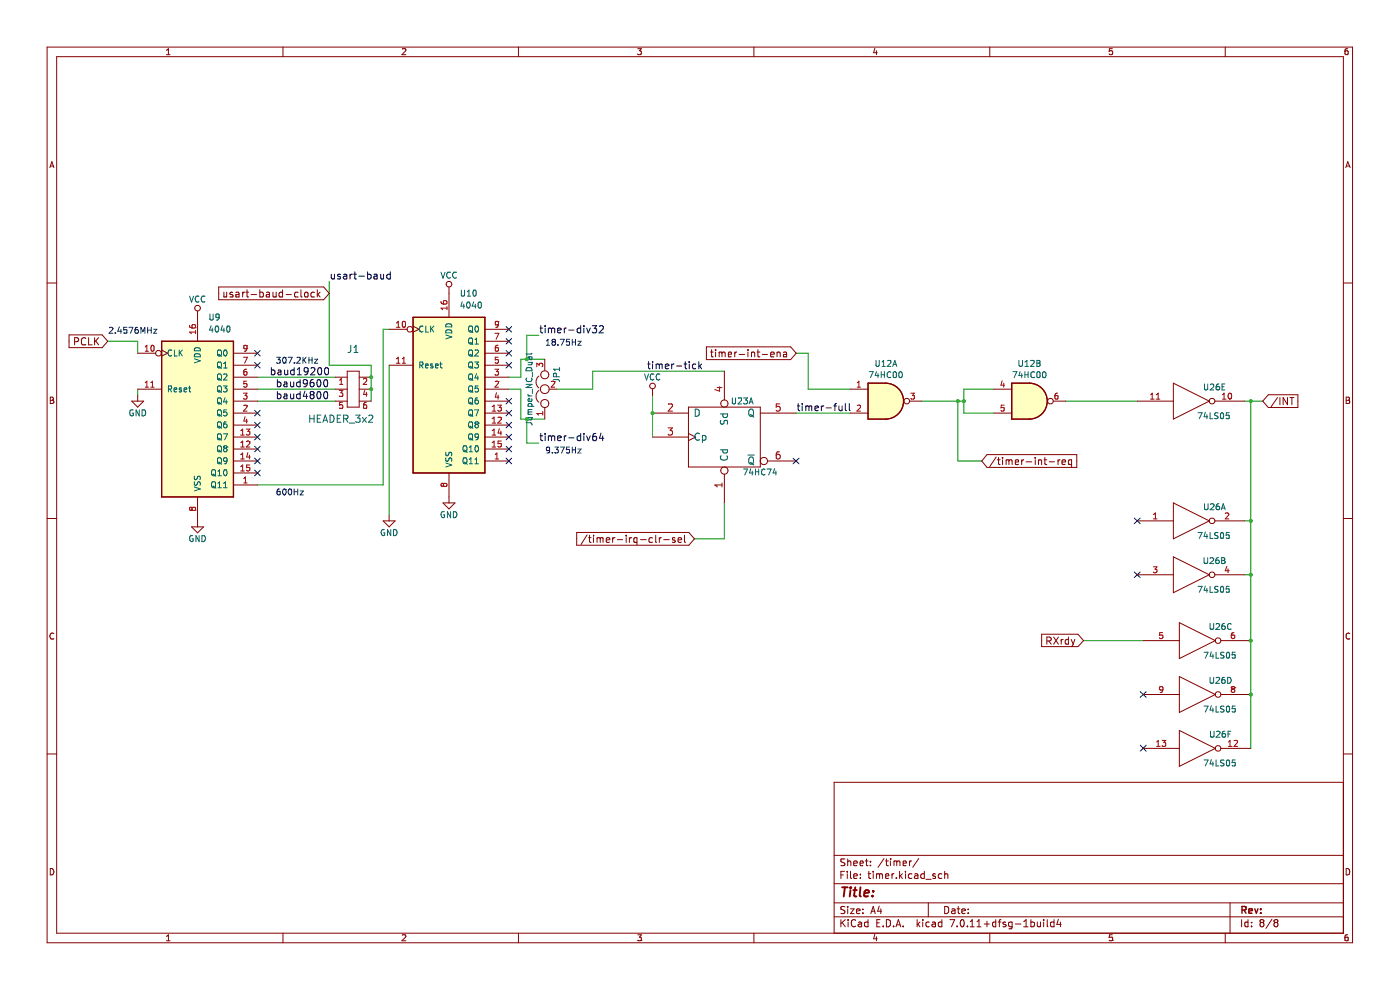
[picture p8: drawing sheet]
(kicad_sch (version 20230121) (generator eeschema)

 (paper "A4")

 (lib_symbols
  (symbol "4xxx:4040" (pin_names (offset 1.016)) (in_bom yes) (on_board yes)
   (property "Reference" "U" (at -7.62 16.51 0) (effects (font (size 1.27 1.27))))
   (property "Value" "4040" (at -7.62 -19.05 0) (effects (font (size 1.27 1.27))))
   (property "Footprint" "" (at 0 0 0) (effects (font (size 1.27 1.27)) hide))
   (property "Datasheet" "http://www.intersil.com/content/dam/Intersil/documents/cd40/cd4020bms-24bms-40bms.pdf" (at 0 0 0) (effects (font (size 1.27 1.27)) hide))
   (property "ki_locked" "" (at 0 0 0) (effects (font (size 1.27 1.27))))
   (symbol "4040_1_0"
    (pin output line (at 12.7 -15.24 180) (length 5.08) (name "Q11" (effects (font (size 1.27 1.27)))) (number "1" (effects (font (size 1.27 1.27)))))
    (pin input inverted_clock (at -12.7 12.7 0) (length 5.08) (name "CLK" (effects (font (size 1.27 1.27)))) (number "10" (effects (font (size 1.27 1.27)))))
    (pin input line (at -12.7 5.08 0) (length 5.08) (name "Reset" (effects (font (size 1.27 1.27)))) (number "11" (effects (font (size 1.27 1.27)))))
    (pin output line (at 12.7 -7.62 180) (length 5.08) (name "Q8" (effects (font (size 1.27 1.27)))) (number "12" (effects (font (size 1.27 1.27)))))
    (pin output line (at 12.7 -5.08 180) (length 5.08) (name "Q7" (effects (font (size 1.27 1.27)))) (number "13" (effects (font (size 1.27 1.27)))))
    (pin output line (at 12.7 -10.16 180) (length 5.08) (name "Q9" (effects (font (size 1.27 1.27)))) (number "14" (effects (font (size 1.27 1.27)))))
    (pin output line (at 12.7 -12.7 180) (length 5.08) (name "Q10" (effects (font (size 1.27 1.27)))) (number "15" (effects (font (size 1.27 1.27)))))
    (pin power_in line (at 0 20.32 270) (length 5.08) (name "VDD" (effects (font (size 1.27 1.27)))) (number "16" (effects (font (size 1.27 1.27)))))
    (pin output line (at 12.7 0 180) (length 5.08) (name "Q5" (effects (font (size 1.27 1.27)))) (number "2" (effects (font (size 1.27 1.27)))))
    (pin output line (at 12.7 2.54 180) (length 5.08) (name "Q4" (effects (font (size 1.27 1.27)))) (number "3" (effects (font (size 1.27 1.27)))))
    (pin output line (at 12.7 -2.54 180) (length 5.08) (name "Q6" (effects (font (size 1.27 1.27)))) (number "4" (effects (font (size 1.27 1.27)))))
    (pin output line (at 12.7 5.08 180) (length 5.08) (name "Q3" (effects (font (size 1.27 1.27)))) (number "5" (effects (font (size 1.27 1.27)))))
    (pin output line (at 12.7 7.62 180) (length 5.08) (name "Q2" (effects (font (size 1.27 1.27)))) (number "6" (effects (font (size 1.27 1.27)))))
    (pin output line (at 12.7 10.16 180) (length 5.08) (name "Q1" (effects (font (size 1.27 1.27)))) (number "7" (effects (font (size 1.27 1.27)))))
    (pin power_in line (at 0 -22.86 90) (length 5.08) (name "VSS" (effects (font (size 1.27 1.27)))) (number "8" (effects (font (size 1.27 1.27)))))
    (pin output line (at 12.7 12.7 180) (length 5.08) (name "Q0" (effects (font (size 1.27 1.27)))) (number "9" (effects (font (size 1.27 1.27))))))
   (symbol "4040_1_1"
    (rectangle (start -7.62 15.24) (end 7.62 -17.78) (stroke (width 0.254) (type default)) (fill (type background)))))
  (symbol "74xx1:74HC74" (pin_names (offset 1.016)) (in_bom yes) (on_board yes)
   (property "Reference" "U" (at 3.81 7.62 0) (effects (font (size 1.524 1.524))))
   (property "Value" "74HC74" (at 7.62 -7.493 0) (effects (font (size 1.524 1.524))))
   (property "Footprint" "" (at 0 0 0) (effects (font (size 1.27 1.27)) hide))
   (property "Datasheet" "74xx/74hc_hct74.pdf" (at 0 0 0) (effects (font (size 1.27 1.27)) hide))
   (symbol "74HC74_0_0"
    (pin power_in line (at -5.08 6.35 270) (length 0) hide (name "VCC" (effects (font (size 0.762 0.762)))) (number "14" (effects (font (size 0.762 0.762)))))
    (pin power_in line (at -5.08 -6.35 90) (length 0) hide (name "GND" (effects (font (size 0.762 0.762)))) (number "7" (effects (font (size 0.762 0.762))))))
   (symbol "74HC74_0_1"
    (rectangle (start -7.62 6.35) (end 7.62 -6.35) (stroke (width 0) (type solid)) (fill (type none))))
   (symbol "74HC74_1_1"
    (pin input inverted (at 0 -13.97 90) (length 7.62) (name "Cd" (effects (font (size 1.524 1.524)))) (number "1" (effects (font (size 1.524 1.524)))))
    (pin input line (at -15.24 5.08 0) (length 7.62) (name "D" (effects (font (size 1.524 1.524)))) (number "2" (effects (font (size 1.524 1.524)))))
    (pin input clock (at -15.24 0 0) (length 7.62) (name "Cp" (effects (font (size 1.524 1.524)))) (number "3" (effects (font (size 1.524 1.524)))))
    (pin input inverted (at 0 13.97 270) (length 7.62) (name "Sd" (effects (font (size 1.524 1.524)))) (number "4" (effects (font (size 1.524 1.524)))))
    (pin output line (at 15.24 5.08 180) (length 7.62) (name "Q" (effects (font (size 1.524 1.524)))) (number "5" (effects (font (size 1.524 1.524)))))
    (pin output inverted (at 15.24 -5.08 180) (length 7.62) (name "~{Q}" (effects (font (size 1.524 1.524)))) (number "6" (effects (font (size 1.524 1.524))))))
   (symbol "74HC74_2_1"
    (pin input inverted (at 0 13.97 270) (length 7.62) (name "Sd" (effects (font (size 1.524 1.524)))) (number "10" (effects (font (size 1.524 1.524)))))
    (pin input clock (at -15.24 0 0) (length 7.62) (name "Cp" (effects (font (size 1.524 1.524)))) (number "11" (effects (font (size 1.524 1.524)))))
    (pin input line (at -15.24 5.08 0) (length 7.62) (name "D" (effects (font (size 1.524 1.524)))) (number "12" (effects (font (size 1.524 1.524)))))
    (pin input inverted (at 0 -13.97 90) (length 7.62) (name "Cd" (effects (font (size 1.524 1.524)))) (number "13" (effects (font (size 1.524 1.524)))))
    (pin output inverted (at 15.24 -5.08 180) (length 7.62) (name "~{Q}" (effects (font (size 1.524 1.524)))) (number "8" (effects (font (size 1.524 1.524)))))
    (pin output line (at 15.24 5.08 180) (length 7.62) (name "Q" (effects (font (size 1.524 1.524)))) (number "9" (effects (font (size 1.524 1.524)))))))
  (symbol "74xx:74HC00" (pin_names (offset 1.016)) (in_bom yes) (on_board yes)
   (property "Reference" "U" (at 0 1.27 0) (effects (font (size 1.27 1.27))))
   (property "Value" "74HC00" (at 0 -1.27 0) (effects (font (size 1.27 1.27))))
   (property "Footprint" "" (at 0 0 0) (effects (font (size 1.27 1.27)) hide))
   (property "Datasheet" "http://www.ti.com/lit/gpn/sn74hc00" (at 0 0 0) (effects (font (size 1.27 1.27)) hide))
   (property "ki_locked" "" (at 0 0 0) (effects (font (size 1.27 1.27))))
   (symbol "74HC00_1_1"
    (arc (start 0 -3.81) (mid 3.7934 0) (end 0 3.81) (stroke (width 0.254) (type default)) (fill (type background)))
    (polyline (pts (xy 0 3.81) (xy -3.81 3.81) (xy -3.81 -3.81) (xy 0 -3.81)) (stroke (width 0.254) (type default)) (fill (type background)))
    (pin input line (at -7.62 2.54 0) (length 3.81) (name "~" (effects (font (size 1.27 1.27)))) (number "1" (effects (font (size 1.27 1.27)))))
    (pin input line (at -7.62 -2.54 0) (length 3.81) (name "~" (effects (font (size 1.27 1.27)))) (number "2" (effects (font (size 1.27 1.27)))))
    (pin output inverted (at 7.62 0 180) (length 3.81) (name "~" (effects (font (size 1.27 1.27)))) (number "3" (effects (font (size 1.27 1.27))))))
   (symbol "74HC00_1_2"
    (arc (start -3.81 -3.81) (mid -2.589 0) (end -3.81 3.81) (stroke (width 0.254) (type default)) (fill (type none)))
    (arc (start -0.6096 -3.81) (mid 2.1842 -2.5851) (end 3.81 0) (stroke (width 0.254) (type default)) (fill (type background)))
    (polyline (pts (xy -3.81 -3.81) (xy -0.635 -3.81)) (stroke (width 0.254) (type default)) (fill (type background)))
    (polyline (pts (xy -3.81 3.81) (xy -0.635 3.81)) (stroke (width 0.254) (type default)) (fill (type background)))
    (polyline (pts (xy -0.635 3.81) (xy -3.81 3.81) (xy -3.81 3.81) (xy -3.556 3.4036) (xy -3.0226 2.2606) (xy -2.6924 1.0414) (xy -2.6162 -0.254) (xy -2.7686 -1.4986) (xy -3.175 -2.7178) (xy -3.81 -3.81) (xy -3.81 -3.81) (xy -0.635 -3.81)) (stroke (width -25.4) (type default)) (fill (type background)))
    (arc (start 3.81 0) (mid 2.1915 2.5936) (end -0.6096 3.81) (stroke (width 0.254) (type default)) (fill (type background)))
    (pin input inverted (at -7.62 2.54 0) (length 4.318) (name "~" (effects (font (size 1.27 1.27)))) (number "1" (effects (font (size 1.27 1.27)))))
    (pin input inverted (at -7.62 -2.54 0) (length 4.318) (name "~" (effects (font (size 1.27 1.27)))) (number "2" (effects (font (size 1.27 1.27)))))
    (pin output line (at 7.62 0 180) (length 3.81) (name "~" (effects (font (size 1.27 1.27)))) (number "3" (effects (font (size 1.27 1.27))))))
   (symbol "74HC00_2_1"
    (arc (start 0 -3.81) (mid 3.7934 0) (end 0 3.81) (stroke (width 0.254) (type default)) (fill (type background)))
    (polyline (pts (xy 0 3.81) (xy -3.81 3.81) (xy -3.81 -3.81) (xy 0 -3.81)) (stroke (width 0.254) (type default)) (fill (type background)))
    (pin input line (at -7.62 2.54 0) (length 3.81) (name "~" (effects (font (size 1.27 1.27)))) (number "4" (effects (font (size 1.27 1.27)))))
    (pin input line (at -7.62 -2.54 0) (length 3.81) (name "~" (effects (font (size 1.27 1.27)))) (number "5" (effects (font (size 1.27 1.27)))))
    (pin output inverted (at 7.62 0 180) (length 3.81) (name "~" (effects (font (size 1.27 1.27)))) (number "6" (effects (font (size 1.27 1.27))))))
   (symbol "74HC00_2_2"
    (arc (start -3.81 -3.81) (mid -2.589 0) (end -3.81 3.81) (stroke (width 0.254) (type default)) (fill (type none)))
    (arc (start -0.6096 -3.81) (mid 2.1842 -2.5851) (end 3.81 0) (stroke (width 0.254) (type default)) (fill (type background)))
    (polyline (pts (xy -3.81 -3.81) (xy -0.635 -3.81)) (stroke (width 0.254) (type default)) (fill (type background)))
    (polyline (pts (xy -3.81 3.81) (xy -0.635 3.81)) (stroke (width 0.254) (type default)) (fill (type background)))
    (polyline (pts (xy -0.635 3.81) (xy -3.81 3.81) (xy -3.81 3.81) (xy -3.556 3.4036) (xy -3.0226 2.2606) (xy -2.6924 1.0414) (xy -2.6162 -0.254) (xy -2.7686 -1.4986) (xy -3.175 -2.7178) (xy -3.81 -3.81) (xy -3.81 -3.81) (xy -0.635 -3.81)) (stroke (width -25.4) (type default)) (fill (type background)))
    (arc (start 3.81 0) (mid 2.1915 2.5936) (end -0.6096 3.81) (stroke (width 0.254) (type default)) (fill (type background)))
    (pin input inverted (at -7.62 2.54 0) (length 4.318) (name "~" (effects (font (size 1.27 1.27)))) (number "4" (effects (font (size 1.27 1.27)))))
    (pin input inverted (at -7.62 -2.54 0) (length 4.318) (name "~" (effects (font (size 1.27 1.27)))) (number "5" (effects (font (size 1.27 1.27)))))
    (pin output line (at 7.62 0 180) (length 3.81) (name "~" (effects (font (size 1.27 1.27)))) (number "6" (effects (font (size 1.27 1.27))))))
   (symbol "74HC00_3_1"
    (arc (start 0 -3.81) (mid 3.7934 0) (end 0 3.81) (stroke (width 0.254) (type default)) (fill (type background)))
    (polyline (pts (xy 0 3.81) (xy -3.81 3.81) (xy -3.81 -3.81) (xy 0 -3.81)) (stroke (width 0.254) (type default)) (fill (type background)))
    (pin input line (at -7.62 -2.54 0) (length 3.81) (name "~" (effects (font (size 1.27 1.27)))) (number "10" (effects (font (size 1.27 1.27)))))
    (pin output inverted (at 7.62 0 180) (length 3.81) (name "~" (effects (font (size 1.27 1.27)))) (number "8" (effects (font (size 1.27 1.27)))))
    (pin input line (at -7.62 2.54 0) (length 3.81) (name "~" (effects (font (size 1.27 1.27)))) (number "9" (effects (font (size 1.27 1.27))))))
   (symbol "74HC00_3_2"
    (arc (start -3.81 -3.81) (mid -2.589 0) (end -3.81 3.81) (stroke (width 0.254) (type default)) (fill (type none)))
    (arc (start -0.6096 -3.81) (mid 2.1842 -2.5851) (end 3.81 0) (stroke (width 0.254) (type default)) (fill (type background)))
    (polyline (pts (xy -3.81 -3.81) (xy -0.635 -3.81)) (stroke (width 0.254) (type default)) (fill (type background)))
    (polyline (pts (xy -3.81 3.81) (xy -0.635 3.81)) (stroke (width 0.254) (type default)) (fill (type background)))
    (polyline (pts (xy -0.635 3.81) (xy -3.81 3.81) (xy -3.81 3.81) (xy -3.556 3.4036) (xy -3.0226 2.2606) (xy -2.6924 1.0414) (xy -2.6162 -0.254) (xy -2.7686 -1.4986) (xy -3.175 -2.7178) (xy -3.81 -3.81) (xy -3.81 -3.81) (xy -0.635 -3.81)) (stroke (width -25.4) (type default)) (fill (type background)))
    (arc (start 3.81 0) (mid 2.1915 2.5936) (end -0.6096 3.81) (stroke (width 0.254) (type default)) (fill (type background)))
    (pin input inverted (at -7.62 -2.54 0) (length 4.318) (name "~" (effects (font (size 1.27 1.27)))) (number "10" (effects (font (size 1.27 1.27)))))
    (pin output line (at 7.62 0 180) (length 3.81) (name "~" (effects (font (size 1.27 1.27)))) (number "8" (effects (font (size 1.27 1.27)))))
    (pin input inverted (at -7.62 2.54 0) (length 4.318) (name "~" (effects (font (size 1.27 1.27)))) (number "9" (effects (font (size 1.27 1.27))))))
   (symbol "74HC00_4_1"
    (arc (start 0 -3.81) (mid 3.7934 0) (end 0 3.81) (stroke (width 0.254) (type default)) (fill (type background)))
    (polyline (pts (xy 0 3.81) (xy -3.81 3.81) (xy -3.81 -3.81) (xy 0 -3.81)) (stroke (width 0.254) (type default)) (fill (type background)))
    (pin output inverted (at 7.62 0 180) (length 3.81) (name "~" (effects (font (size 1.27 1.27)))) (number "11" (effects (font (size 1.27 1.27)))))
    (pin input line (at -7.62 2.54 0) (length 3.81) (name "~" (effects (font (size 1.27 1.27)))) (number "12" (effects (font (size 1.27 1.27)))))
    (pin input line (at -7.62 -2.54 0) (length 3.81) (name "~" (effects (font (size 1.27 1.27)))) (number "13" (effects (font (size 1.27 1.27))))))
   (symbol "74HC00_4_2"
    (arc (start -3.81 -3.81) (mid -2.589 0) (end -3.81 3.81) (stroke (width 0.254) (type default)) (fill (type none)))
    (arc (start -0.6096 -3.81) (mid 2.1842 -2.5851) (end 3.81 0) (stroke (width 0.254) (type default)) (fill (type background)))
    (polyline (pts (xy -3.81 -3.81) (xy -0.635 -3.81)) (stroke (width 0.254) (type default)) (fill (type background)))
    (polyline (pts (xy -3.81 3.81) (xy -0.635 3.81)) (stroke (width 0.254) (type default)) (fill (type background)))
    (polyline (pts (xy -0.635 3.81) (xy -3.81 3.81) (xy -3.81 3.81) (xy -3.556 3.4036) (xy -3.0226 2.2606) (xy -2.6924 1.0414) (xy -2.6162 -0.254) (xy -2.7686 -1.4986) (xy -3.175 -2.7178) (xy -3.81 -3.81) (xy -3.81 -3.81) (xy -0.635 -3.81)) (stroke (width -25.4) (type default)) (fill (type background)))
    (arc (start 3.81 0) (mid 2.1915 2.5936) (end -0.6096 3.81) (stroke (width 0.254) (type default)) (fill (type background)))
    (pin output line (at 7.62 0 180) (length 3.81) (name "~" (effects (font (size 1.27 1.27)))) (number "11" (effects (font (size 1.27 1.27)))))
    (pin input inverted (at -7.62 2.54 0) (length 4.318) (name "~" (effects (font (size 1.27 1.27)))) (number "12" (effects (font (size 1.27 1.27)))))
    (pin input inverted (at -7.62 -2.54 0) (length 4.318) (name "~" (effects (font (size 1.27 1.27)))) (number "13" (effects (font (size 1.27 1.27))))))
   (symbol "74HC00_5_0"
    (pin power_in line (at 0 12.7 270) (length 5.08) (name "VCC" (effects (font (size 1.27 1.27)))) (number "14" (effects (font (size 1.27 1.27)))))
    (pin power_in line (at 0 -12.7 90) (length 5.08) (name "GND" (effects (font (size 1.27 1.27)))) (number "7" (effects (font (size 1.27 1.27))))))
   (symbol "74HC00_5_1"
    (rectangle (start -5.08 7.62) (end 5.08 -7.62) (stroke (width 0.254) (type default)) (fill (type background)))))
  (symbol "device:Jumper_NC_Dual" (pin_names (offset 0.762) hide) (in_bom yes) (on_board yes)
   (property "Reference" "JP" (at 1.27 -2.54 0) (effects (font (size 1.27 1.27)) (justify left)))
   (property "Value" "Jumper_NC_Dual" (at 0 2.54 0) (effects (font (size 1.27 1.27)) (justify bottom)))
   (property "Footprint" "" (at 0 0 0) (effects (font (size 1.27 1.27)) hide))
   (property "Datasheet" "" (at 0 0 0) (effects (font (size 1.27 1.27)) hide))
   (symbol "Jumper_NC_Dual_0_1"
    (circle (center -3.048 0) (radius 0.889) (stroke (width 0) (type solid)) (fill (type none)))
    (arc (start -0.254 1.27) (mid -1.524 1.8804) (end -2.794 1.27) (stroke (width 0) (type solid)) (fill (type none)))
    (circle (center 0 0) (radius 0.9144) (stroke (width 0) (type solid)) (fill (type none)))
    (arc (start 2.794 1.27) (mid 1.524 1.8804) (end 0.254 1.27) (stroke (width 0) (type solid)) (fill (type none)))
    (circle (center 3.048 0) (radius 0.889) (stroke (width 0) (type solid)) (fill (type none)))
    (pin passive line (at -6.35 0 0) (length 2.413) (name "1" (effects (font (size 1.27 1.27)))) (number "1" (effects (font (size 1.27 1.27)))))
    (pin passive line (at 0 -2.54 90) (length 1.524) (name "2" (effects (font (size 1.27 1.27)))) (number "2" (effects (font (size 1.27 1.27)))))
    (pin passive line (at 6.35 0 180) (length 2.413) (name "3" (effects (font (size 1.27 1.27)))) (number "3" (effects (font (size 1.27 1.27)))))))
  (symbol "power1:GND" (power) (pin_names (offset 0)) (in_bom yes) (on_board yes)
   (property "Reference" "#PWR" (at 0 -6.35 0) (effects (font (size 1.27 1.27)) hide))
   (property "Value" "GND" (at 0 -3.81 0) (effects (font (size 1.27 1.27))))
   (property "Footprint" "" (at 0 0 0) (effects (font (size 1.27 1.27)) hide))
   (property "Datasheet" "" (at 0 0 0) (effects (font (size 1.27 1.27)) hide))
   (symbol "GND_0_1"
    (polyline (pts (xy 0 0) (xy 0 -1.27) (xy 1.27 -1.27) (xy 0 -2.54) (xy -1.27 -1.27) (xy 0 -1.27)) (stroke (width 0) (type solid)) (fill (type none))))
   (symbol "GND_1_1"
    (pin power_in line (at 0 0 270) (length 0) hide (name "GND" (effects (font (size 1.27 1.27)))) (number "1" (effects (font (size 1.27 1.27)))))))
  (symbol "power1:VCC" (power) (pin_names (offset 0)) (in_bom yes) (on_board yes)
   (property "Reference" "#PWR" (at 0 -3.81 0) (effects (font (size 1.27 1.27)) hide))
   (property "Value" "VCC" (at 0 3.81 0) (effects (font (size 1.27 1.27))))
   (property "Footprint" "" (at 0 0 0) (effects (font (size 1.27 1.27)) hide))
   (property "Datasheet" "" (at 0 0 0) (effects (font (size 1.27 1.27)) hide))
   (symbol "VCC_0_1"
    (polyline (pts (xy 0 0) (xy 0 1.27)) (stroke (width 0) (type solid)) (fill (type none)))
    (circle (center 0 1.905) (radius 0.635) (stroke (width 0) (type solid)) (fill (type none))))
   (symbol "VCC_1_1"
    (pin power_in line (at 0 0 90) (length 0) hide (name "VCC" (effects (font (size 1.27 1.27)))) (number "1" (effects (font (size 1.27 1.27)))))))
  (symbol "takep8088-rescue:74LS05" (pin_names (offset 0.762)) (in_bom yes) (on_board yes)
   (property "Reference" "U" (at 4.953 2.921 0) (effects (font (size 1.27 1.27))))
   (property "Value" "74LS05" (at 4.826 -3.175 0) (effects (font (size 1.27 1.27))))
   (property "Footprint" "" (at 0 0 0) (effects (font (size 1.27 1.27)) hide))
   (property "Datasheet" "" (at 0 0 0) (effects (font (size 1.27 1.27)) hide))
   (symbol "74LS05_0_0"
    (polyline (pts (xy -3.81 3.81) (xy -3.81 -3.81) (xy 3.81 0) (xy -3.81 3.81)) (stroke (width 0) (type solid)) (fill (type none)))
    (pin power_in line (at -1.27 2.54 90) (length 0) hide (name "VCC" (effects (font (size 1.016 1.016)))) (number "14" (effects (font (size 1.016 1.016)))))
    (pin power_in line (at -1.27 -2.54 90) (length 0) hide (name "GND" (effects (font (size 1.016 1.016)))) (number "7" (effects (font (size 1.016 1.016))))))
   (symbol "74LS05_1_1"
    (pin input line (at -11.43 0 0) (length 7.62) (name "~" (effects (font (size 1.27 1.27)))) (number "1" (effects (font (size 1.27 1.27)))))
    (pin open_collector inverted (at 11.43 0 180) (length 7.62) (name "~" (effects (font (size 1.27 1.27)))) (number "2" (effects (font (size 1.27 1.27))))))
   (symbol "74LS05_1_2"
    (pin input inverted (at -11.43 0 0) (length 7.62) (name "~" (effects (font (size 1.27 1.27)))) (number "1" (effects (font (size 1.27 1.27)))))
    (pin open_collector line (at 11.43 0 180) (length 7.62) (name "~" (effects (font (size 1.27 1.27)))) (number "2" (effects (font (size 1.27 1.27))))))
   (symbol "74LS05_2_1"
    (pin input line (at -11.43 0 0) (length 7.62) (name "~" (effects (font (size 1.27 1.27)))) (number "3" (effects (font (size 1.27 1.27)))))
    (pin open_collector inverted (at 11.43 0 180) (length 7.62) (name "~" (effects (font (size 1.27 1.27)))) (number "4" (effects (font (size 1.27 1.27))))))
   (symbol "74LS05_2_2"
    (pin input inverted (at -11.43 0 0) (length 7.62) (name "~" (effects (font (size 1.27 1.27)))) (number "3" (effects (font (size 1.27 1.27)))))
    (pin open_collector line (at 11.43 0 180) (length 7.62) (name "~" (effects (font (size 1.27 1.27)))) (number "4" (effects (font (size 1.27 1.27))))))
   (symbol "74LS05_3_1"
    (pin input line (at -11.43 0 0) (length 7.62) (name "~" (effects (font (size 1.27 1.27)))) (number "5" (effects (font (size 1.27 1.27)))))
    (pin open_collector inverted (at 11.43 0 180) (length 7.62) (name "~" (effects (font (size 1.27 1.27)))) (number "6" (effects (font (size 1.27 1.27))))))
   (symbol "74LS05_3_2"
    (pin input inverted (at -11.43 0 0) (length 7.62) (name "~" (effects (font (size 1.27 1.27)))) (number "5" (effects (font (size 1.27 1.27)))))
    (pin open_collector line (at 11.43 0 180) (length 7.62) (name "~" (effects (font (size 1.27 1.27)))) (number "6" (effects (font (size 1.27 1.27))))))
   (symbol "74LS05_4_1"
    (pin open_collector inverted (at 11.43 0 180) (length 7.62) (name "~" (effects (font (size 1.27 1.27)))) (number "8" (effects (font (size 1.27 1.27)))))
    (pin input line (at -11.43 0 0) (length 7.62) (name "~" (effects (font (size 1.27 1.27)))) (number "9" (effects (font (size 1.27 1.27))))))
   (symbol "74LS05_4_2"
    (pin open_collector line (at 11.43 0 180) (length 7.62) (name "~" (effects (font (size 1.27 1.27)))) (number "8" (effects (font (size 1.27 1.27)))))
    (pin input inverted (at -11.43 0 0) (length 7.62) (name "~" (effects (font (size 1.27 1.27)))) (number "9" (effects (font (size 1.27 1.27))))))
   (symbol "74LS05_5_1"
    (pin open_collector inverted (at 11.43 0 180) (length 7.62) (name "~" (effects (font (size 1.27 1.27)))) (number "10" (effects (font (size 1.27 1.27)))))
    (pin input line (at -11.43 0 0) (length 7.62) (name "~" (effects (font (size 1.27 1.27)))) (number "11" (effects (font (size 1.27 1.27))))))
   (symbol "74LS05_5_2"
    (pin open_collector line (at 11.43 0 180) (length 7.62) (name "~" (effects (font (size 1.27 1.27)))) (number "10" (effects (font (size 1.27 1.27)))))
    (pin input inverted (at -11.43 0 0) (length 7.62) (name "~" (effects (font (size 1.27 1.27)))) (number "11" (effects (font (size 1.27 1.27))))))
   (symbol "74LS05_6_1"
    (pin open_collector inverted (at 11.43 0 180) (length 7.62) (name "~" (effects (font (size 1.27 1.27)))) (number "12" (effects (font (size 1.27 1.27)))))
    (pin input line (at -11.43 0 0) (length 7.62) (name "~" (effects (font (size 1.27 1.27)))) (number "13" (effects (font (size 1.27 1.27))))))
   (symbol "74LS05_6_2"
    (pin open_collector line (at 11.43 0 180) (length 7.62) (name "~" (effects (font (size 1.27 1.27)))) (number "12" (effects (font (size 1.27 1.27)))))
    (pin input inverted (at -11.43 0 0) (length 7.62) (name "~" (effects (font (size 1.27 1.27)))) (number "13" (effects (font (size 1.27 1.27)))))))
  (symbol "w_connectors:HEADER_3x2" (pin_names (offset 0)) (in_bom yes) (on_board yes)
   (property "Reference" "J" (at 0 5.08 0) (effects (font (size 1.524 1.524))))
   (property "Value" "HEADER_3x2" (at 0 -5.08 0) (effects (font (size 1.524 1.524))))
   (property "Footprint" "" (at 0 0 0) (effects (font (size 1.27 1.27)) hide))
   (property "Datasheet" "" (at 0 0 0) (effects (font (size 1.27 1.27)) hide))
   (symbol "HEADER_3x2_0_1"
    (rectangle (start 1.27 3.81) (end -1.27 -3.81) (stroke (width 0) (type solid)) (fill (type none))))
   (symbol "HEADER_3x2_1_1"
    (pin passive line (at -3.81 2.54 0) (length 2.54) (name "~" (effects (font (size 1.27 1.27)))) (number "1" (effects (font (size 1.27 1.27)))))
    (pin passive line (at 3.81 2.54 180) (length 2.54) (name "~" (effects (font (size 1.27 1.27)))) (number "2" (effects (font (size 1.27 1.27)))))
    (pin passive line (at -3.81 0 0) (length 2.54) (name "~" (effects (font (size 1.27 1.27)))) (number "3" (effects (font (size 1.27 1.27)))))
    (pin passive line (at 3.81 0 180) (length 2.54) (name "~" (effects (font (size 1.27 1.27)))) (number "4" (effects (font (size 1.27 1.27)))))
    (pin passive line (at -3.81 -2.54 0) (length 2.54) (name "~" (effects (font (size 1.27 1.27)))) (number "5" (effects (font (size 1.27 1.27)))))
    (pin passive line (at 3.81 -2.54 180) (length 2.54) (name "~" (effects (font (size 1.27 1.27)))) (number "6" (effects (font (size 1.27 1.27))))))))

 (junction (at 78.74 80.01) (diameter 0) (color 0 0 0 0))
 (junction (at 204.47 85.09) (diameter 0) (color 0 0 0 0))
 (junction (at 265.43 85.09) (diameter 0) (color 0 0 0 0))
 (junction (at 138.43 87.63) (diameter 0) (color 0 0 0 0))
 (junction (at 111.76 88.9) (diameter 0) (color 0 0 0 0))
 (junction (at 265.43 135.89) (diameter 0) (color 0 0 0 0))
 (junction (at 78.74 82.55) (diameter 0) (color 0 0 0 0))
 (junction (at 203.2 85.09) (diameter 0) (color 0 0 0 0))
 (junction (at 265.43 110.49) (diameter 0) (color 0 0 0 0))
 (junction (at 265.43 121.92) (diameter 0) (color 0 0 0 0))
 (junction (at 111.76 76.2) (diameter 0) (color 0 0 0 0))
 (junction (at 265.43 147.32) (diameter 0) (color 0 0 0 0))

 (no_connect (at 107.95 69.85))
 (no_connect (at 168.91 97.79))
 (no_connect (at 241.3 121.92))
 (no_connect (at 107.95 87.63))
 (no_connect (at 242.57 147.32))
 (no_connect (at 107.95 97.79))
 (no_connect (at 54.61 77.47))
 (no_connect (at 54.61 100.33))
 (no_connect (at 54.61 87.63))
 (no_connect (at 107.95 77.47))
 (no_connect (at 54.61 74.93))
 (no_connect (at 241.3 110.49))
 (no_connect (at 54.61 95.25))
 (no_connect (at 54.61 92.71))
 (no_connect (at 107.95 90.17))
 (no_connect (at 54.61 90.17))
 (no_connect (at 54.61 97.79))
 (no_connect (at 107.95 95.25))
 (no_connect (at 242.57 158.75))
 (no_connect (at 107.95 72.39))
 (no_connect (at 107.95 74.93))
 (no_connect (at 107.95 92.71))
 (no_connect (at 107.95 85.09))

 (wire (pts (xy 138.43 83.82) (xy 138.43 87.63)) (stroke (width 0) (type default)))
 (wire (pts (xy 110.49 88.9) (xy 111.76 88.9)) (stroke (width 0) (type default)))
 (wire (pts (xy 54.61 82.55) (xy 71.12 82.55)) (stroke (width 0) (type default)))
 (wire (pts (xy 264.16 85.09) (xy 265.43 85.09)) (stroke (width 0) (type default)))
 (wire (pts (xy 265.43 147.32) (xy 265.43 158.75)) (stroke (width 0) (type default)))
 (wire (pts (xy 114.3 93.98) (xy 111.76 93.98)) (stroke (width 0) (type default)))
 (wire (pts (xy 78.74 82.55) (xy 78.74 85.09)) (stroke (width 0) (type default)))
 (wire (pts (xy 82.55 69.85) (xy 81.28 69.85)) (stroke (width 0) (type default)))
 (wire (pts (xy 114.3 71.12) (xy 111.76 71.12)) (stroke (width 0) (type default)))
 (wire (pts (xy 168.91 74.93) (xy 171.45 74.93)) (stroke (width 0) (type default)))
 (wire (pts (xy 29.21 74.93) (xy 29.21 72.39)) (stroke (width 0) (type default)))
 (wire (pts (xy 265.43 135.89) (xy 265.43 147.32)) (stroke (width 0) (type default)))
 (wire (pts (xy 208.28 97.79) (xy 203.2 97.79)) (stroke (width 0) (type default)))
 (wire (pts (xy 110.49 80.01) (xy 110.49 76.2)) (stroke (width 0) (type default)))
 (wire (pts (xy 265.43 85.09) (xy 265.43 110.49)) (stroke (width 0) (type default)))
 (wire (pts (xy 171.45 74.93) (xy 171.45 82.55)) (stroke (width 0) (type default)))
 (wire (pts (xy 107.95 82.55) (xy 110.49 82.55)) (stroke (width 0) (type default)))
 (wire (pts (xy 82.55 77.47) (xy 82.55 109.22)) (stroke (width 0) (type default)))
 (wire (pts (xy 171.45 82.55) (xy 180.34 82.55)) (stroke (width 0) (type default)))
 (wire (pts (xy 265.43 110.49) (xy 265.43 121.92)) (stroke (width 0) (type default)))
 (wire (pts (xy 111.76 76.2) (xy 115.57 76.2)) (stroke (width 0) (type default)))
 (wire (pts (xy 78.74 80.01) (xy 78.74 82.55)) (stroke (width 0) (type default)))
 (wire (pts (xy 265.43 121.92) (xy 264.16 121.92)) (stroke (width 0) (type default)))
 (wire (pts (xy 203.2 97.79) (xy 203.2 85.09)) (stroke (width 0) (type default)))
 (wire (pts (xy 265.43 110.49) (xy 264.16 110.49)) (stroke (width 0) (type default)))
 (wire (pts (xy 229.87 135.89) (xy 242.57 135.89)) (stroke (width 0) (type default)))
 (wire (pts (xy 203.2 85.09) (xy 204.47 85.09)) (stroke (width 0) (type default)))
 (wire (pts (xy 54.61 102.87) (xy 81.28 102.87)) (stroke (width 0) (type default)))
 (wire (pts (xy 153.67 114.3) (xy 153.67 106.68)) (stroke (width 0) (type default)))
 (wire (pts (xy 78.74 77.47) (xy 78.74 80.01)) (stroke (width 0) (type default)))
 (wire (pts (xy 138.43 87.63) (xy 138.43 92.71)) (stroke (width 0) (type default)))
 (wire (pts (xy 111.76 88.9) (xy 115.57 88.9)) (stroke (width 0) (type default)))
 (wire (pts (xy 265.43 121.92) (xy 265.43 135.89)) (stroke (width 0) (type default)))
 (wire (pts (xy 69.85 59.69) (xy 69.85 77.47)) (stroke (width 0) (type default)))
 (wire (pts (xy 204.47 85.09) (xy 204.47 87.63)) (stroke (width 0) (type default)))
 (wire (pts (xy 204.47 87.63) (xy 210.82 87.63)) (stroke (width 0) (type default)))
 (wire (pts (xy 29.21 82.55) (xy 29.21 83.82)) (stroke (width 0) (type default)))
 (wire (pts (xy 69.85 77.47) (xy 78.74 77.47)) (stroke (width 0) (type default)))
 (wire (pts (xy 107.95 80.01) (xy 110.49 80.01)) (stroke (width 0) (type default)))
 (wire (pts (xy 204.47 82.55) (xy 204.47 85.09)) (stroke (width 0) (type default)))
 (wire (pts (xy 111.76 93.98) (xy 111.76 88.9)) (stroke (width 0) (type default)))
 (wire (pts (xy 110.49 76.2) (xy 111.76 76.2)) (stroke (width 0) (type default)))
 (wire (pts (xy 125.73 82.55) (xy 118.11 82.55)) (stroke (width 0) (type default)))
 (wire (pts (xy 54.61 80.01) (xy 71.12 80.01)) (stroke (width 0) (type default)))
 (wire (pts (xy 147.32 114.3) (xy 153.67 114.3)) (stroke (width 0) (type default)))
 (wire (pts (xy 195.58 85.09) (xy 203.2 85.09)) (stroke (width 0) (type default)))
 (wire (pts (xy 153.67 78.74) (xy 125.73 78.74)) (stroke (width 0) (type default)))
 (wire (pts (xy 29.21 72.39) (xy 22.86 72.39)) (stroke (width 0) (type default)))
 (wire (pts (xy 204.47 82.55) (xy 210.82 82.55)) (stroke (width 0) (type default)))
 (wire (pts (xy 81.28 69.85) (xy 81.28 102.87)) (stroke (width 0) (type default)))
 (wire (pts (xy 125.73 78.74) (xy 125.73 82.55)) (stroke (width 0) (type default)))
 (wire (pts (xy 111.76 71.12) (xy 111.76 76.2)) (stroke (width 0) (type default)))
 (wire (pts (xy 54.61 85.09) (xy 71.12 85.09)) (stroke (width 0) (type default)))
 (wire (pts (xy 168.91 87.63) (xy 180.34 87.63)) (stroke (width 0) (type default)))
 (wire (pts (xy 110.49 82.55) (xy 110.49 88.9)) (stroke (width 0) (type default)))
 (wire (pts (xy 265.43 85.09) (xy 267.97 85.09)) (stroke (width 0) (type default)))
 (wire (pts (xy 226.06 85.09) (xy 241.3 85.09)) (stroke (width 0) (type default)))

 (text "600Hz" (at 58.42 105.41 0) (effects (font (size 1.27 1.27)) (justify left bottom)))
 (text "18.75Hz" (at 115.57 73.66 0) (effects (font (size 1.27 1.27)) (justify left bottom)))
 (text "2.4576MHz" (at 22.86 71.12 0) (effects (font (size 1.27 1.27)) (justify left bottom)))
 (text "9.375Hz" (at 115.57 96.52 0) (effects (font (size 1.27 1.27)) (justify left bottom)))
 (text "307.2KHz" (at 58.42 77.47 0) (effects (font (size 1.27 1.27)) (justify left bottom)))

 (label "usart-baud" (at 69.85 59.69 0) (fields_autoplaced) (effects (font (size 1.524 1.524)) (justify left bottom)))
 (label "timer-div64" (at 114.3 93.98 0) (fields_autoplaced) (effects (font (size 1.524 1.524)) (justify left bottom)))
 (label "timer-tick" (at 137.16 78.74 0) (fields_autoplaced) (effects (font (size 1.524 1.524)) (justify left bottom)))
 (label "timer-div32" (at 114.3 71.12 0) (fields_autoplaced) (effects (font (size 1.524 1.524)) (justify left bottom)))
 (label "baud9600" (at 58.42 82.55 0) (fields_autoplaced) (effects (font (size 1.524 1.524)) (justify left bottom)))
 (label "baud19200" (at 57.15 80.01 0) (fields_autoplaced) (effects (font (size 1.524 1.524)) (justify left bottom)))
 (label "timer-full" (at 168.91 87.63 0) (fields_autoplaced) (effects (font (size 1.524 1.524)) (justify left bottom)))
 (label "baud4800" (at 58.42 85.09 0) (fields_autoplaced) (effects (font (size 1.524 1.524)) (justify left bottom)))

 (global_label "/timer-irq-clr-sel" (shape input) (at 147.32 114.3 180) (effects (font (size 1.524 1.524)) (justify right))
  (property "Intersheetrefs" "${INTERSHEET_REFS}" (at 147.32 114.3 0) (effects (font (size 1.27 1.27)) hide)))
 (global_label "/INT" (shape input) (at 267.97 85.09 0) (effects (font (size 1.524 1.524)) (justify left))
  (property "Intersheetrefs" "${INTERSHEET_REFS}" (at 267.97 85.09 0) (effects (font (size 1.27 1.27)) hide)))
 (global_label "/timer-int-req" (shape input) (at 208.28 97.79 0) (effects (font (size 1.524 1.524)) (justify left))
  (property "Intersheetrefs" "${INTERSHEET_REFS}" (at 208.28 97.79 0) (effects (font (size 1.27 1.27)) hide)))
 (global_label "usart-baud-clock" (shape input) (at 69.85 62.23 180) (effects (font (size 1.524 1.524)) (justify right))
  (property "Intersheetrefs" "${INTERSHEET_REFS}" (at 69.85 62.23 0) (effects (font (size 1.27 1.27)) hide)))
 (global_label "timer-int-ena" (shape input) (at 168.91 74.93 180) (effects (font (size 1.524 1.524)) (justify right))
  (property "Intersheetrefs" "${INTERSHEET_REFS}" (at 168.91 74.93 0) (effects (font (size 1.27 1.27)) hide)))
 (global_label "RXrdy" (shape input) (at 229.87 135.89 180) (effects (font (size 1.524 1.524)) (justify right))
  (property "Intersheetrefs" "${INTERSHEET_REFS}" (at 229.87 135.89 0) (effects (font (size 1.27 1.27)) hide)))
 (global_label "PCLK" (shape input) (at 22.86 72.39 180) (effects (font (size 1.524 1.524)) (justify right))
  (property "Intersheetrefs" "${INTERSHEET_REFS}" (at 22.86 72.39 0) (effects (font (size 1.27 1.27)) (justify left) hide)))

 (symbol (lib_id "74xx1:74HC74") (at 153.67 92.71 0) (unit 1) (in_bom yes) (on_board yes) (dnp no)
  (property "Reference" "U23" (at 157.48 85.09 0) (effects (font (size 1.27 1.27))))
  (property "Value" "74HC74" (at 161.29 100.203 0) (effects (font (size 1.27 1.27))))
  (property "Footprint" "Package_DIP:DIP-14_W7.62mm" (at 153.67 92.71 0) (effects (font (size 1.27 1.27)) hide))
  (property "Datasheet" "" (at 153.67 92.71 0) (effects (font (size 1.27 1.27)) hide)) (pin "14") (pin "7") (pin "1") (pin "2") (pin "3") (pin "4") (pin "5") (pin "6") (pin "10") (pin "11") (pin "12") (pin "13") (pin "8") (pin "9"))

 (symbol (lib_id "takep8088-rescue:74LS05") (at 252.73 85.09 0) (unit 5) (in_bom yes) (on_board yes) (dnp no)
  (property "Reference" "U26" (at 257.683 82.169 0) (effects (font (size 1.27 1.27))))
  (property "Value" "74LS05" (at 257.556 88.265 0) (effects (font (size 1.27 1.27))))
  (property "Footprint" "Package_DIP:DIP-14_W7.62mm" (at 252.73 85.09 0) (effects (font (size 1.27 1.27)) hide))
  (property "Datasheet" "" (at 252.73 85.09 0) (effects (font (size 1.27 1.27)) hide)) (pin "14") (pin "7") (pin "1") (pin "2") (pin "3") (pin "4") (pin "5") (pin "6") (pin "8") (pin "9") (pin "10") (pin "11") (pin "12") (pin "13"))

 (symbol (lib_id "power1:VCC") (at 138.43 83.82 0) (unit 1) (in_bom yes) (on_board yes) (dnp no)
  (property "Reference" "#PWR014" (at 138.43 87.63 0) (effects (font (size 1.27 1.27)) hide))
  (property "Value" "VCC" (at 138.43 80.01 0) (effects (font (size 1.27 1.27))))
  (property "Footprint" "" (at 138.43 83.82 0) (effects (font (size 1.27 1.27)) hide))
  (property "Datasheet" "" (at 138.43 83.82 0) (effects (font (size 1.27 1.27)) hide)) (pin "1"))

 (symbol (lib_id "power1:GND") (at 82.55 109.22 0) (unit 1) (in_bom yes) (on_board yes) (dnp no)
  (property "Reference" "#PWR015" (at 82.55 115.57 0) (effects (font (size 1.27 1.27)) hide))
  (property "Value" "GND" (at 82.55 113.03 0) (effects (font (size 1.27 1.27))))
  (property "Footprint" "" (at 82.55 109.22 0) (effects (font (size 1.27 1.27)) hide))
  (property "Datasheet" "" (at 82.55 109.22 0) (effects (font (size 1.27 1.27)) hide)) (pin "1"))

 (symbol (lib_id "power1:GND") (at 29.21 83.82 0) (unit 1) (in_bom yes) (on_board yes) (dnp no)
  (property "Reference" "#PWR016" (at 29.21 90.17 0) (effects (font (size 1.27 1.27)) hide))
  (property "Value" "GND" (at 29.21 87.63 0) (effects (font (size 1.27 1.27))))
  (property "Footprint" "" (at 29.21 83.82 0) (effects (font (size 1.27 1.27)) hide))
  (property "Datasheet" "" (at 29.21 83.82 0) (effects (font (size 1.27 1.27)) hide)) (pin "1"))

 (symbol (lib_id "device:Jumper_NC_Dual") (at 115.57 82.55 90) (unit 1) (in_bom yes) (on_board yes) (dnp no)
  (property "Reference" "JP1" (at 118.11 81.28 0) (effects (font (size 1.27 1.27)) (justify left)))
  (property "Value" "Jumper_NC_Dual" (at 113.03 82.55 0) (effects (font (size 1.27 1.27)) (justify bottom)))
  (property "Footprint" "Connector_PinHeader_2.54mm:PinHeader_1x03_P2.54mm_Vertical" (at 115.57 82.55 0) (effects (font (size 1.27 1.27)) hide))
  (property "Datasheet" "" (at 115.57 82.55 0) (effects (font (size 1.27 1.27)) hide)) (pin "1") (pin "2") (pin "3"))

 (symbol (lib_id "takep8088-rescue:74LS05") (at 252.73 110.49 0) (unit 1) (in_bom yes) (on_board yes) (dnp no)
  (property "Reference" "U26" (at 257.683 107.569 0) (effects (font (size 1.27 1.27))))
  (property "Value" "74LS05" (at 257.556 113.665 0) (effects (font (size 1.27 1.27))))
  (property "Footprint" "Package_DIP:DIP-14_W7.62mm" (at 252.73 110.49 0) (effects (font (size 1.27 1.27)) hide))
  (property "Datasheet" "" (at 252.73 110.49 0) (effects (font (size 1.27 1.27)) hide)) (pin "14") (pin "7") (pin "1") (pin "2") (pin "3") (pin "4") (pin "5") (pin "6") (pin "8") (pin "9") (pin "10") (pin "11") (pin "12") (pin "13"))

 (symbol (lib_id "takep8088-rescue:74LS05") (at 252.73 121.92 0) (unit 2) (in_bom yes) (on_board yes) (dnp no)
  (property "Reference" "U26" (at 257.683 118.999 0) (effects (font (size 1.27 1.27))))
  (property "Value" "74LS05" (at 257.556 125.095 0) (effects (font (size 1.27 1.27))))
  (property "Footprint" "Package_DIP:DIP-14_W7.62mm" (at 252.73 121.92 0) (effects (font (size 1.27 1.27)) hide))
  (property "Datasheet" "" (at 252.73 121.92 0) (effects (font (size 1.27 1.27)) hide)) (pin "14") (pin "7") (pin "1") (pin "2") (pin "3") (pin "4") (pin "5") (pin "6") (pin "8") (pin "9") (pin "10") (pin "11") (pin "12") (pin "13"))

 (symbol (lib_id "takep8088-rescue:74LS05") (at 254 135.89 0) (unit 3) (in_bom yes) (on_board yes) (dnp no)
  (property "Reference" "U26" (at 258.953 132.969 0) (effects (font (size 1.27 1.27))))
  (property "Value" "74LS05" (at 258.826 139.065 0) (effects (font (size 1.27 1.27))))
  (property "Footprint" "Package_DIP:DIP-14_W7.62mm" (at 254 135.89 0) (effects (font (size 1.27 1.27)) hide))
  (property "Datasheet" "" (at 254 135.89 0) (effects (font (size 1.27 1.27)) hide)) (pin "14") (pin "7") (pin "1") (pin "2") (pin "3") (pin "4") (pin "5") (pin "6") (pin "8") (pin "9") (pin "10") (pin "11") (pin "12") (pin "13"))

 (symbol (lib_id "takep8088-rescue:74LS05") (at 254 147.32 0) (unit 4) (in_bom yes) (on_board yes) (dnp no)
  (property "Reference" "U26" (at 258.953 144.399 0) (effects (font (size 1.27 1.27))))
  (property "Value" "74LS05" (at 258.826 150.495 0) (effects (font (size 1.27 1.27))))
  (property "Footprint" "Package_DIP:DIP-14_W7.62mm" (at 254 147.32 0) (effects (font (size 1.27 1.27)) hide))
  (property "Datasheet" "" (at 254 147.32 0) (effects (font (size 1.27 1.27)) hide)) (pin "14") (pin "7") (pin "1") (pin "2") (pin "3") (pin "4") (pin "5") (pin "6") (pin "8") (pin "9") (pin "10") (pin "11") (pin "12") (pin "13"))

 (symbol (lib_id "takep8088-rescue:74LS05") (at 254 158.75 0) (unit 6) (in_bom yes) (on_board yes) (dnp no)
  (property "Reference" "U26" (at 258.953 155.829 0) (effects (font (size 1.27 1.27))))
  (property "Value" "74LS05" (at 258.826 161.925 0) (effects (font (size 1.27 1.27))))
  (property "Footprint" "Package_DIP:DIP-14_W7.62mm" (at 254 158.75 0) (effects (font (size 1.27 1.27)) hide))
  (property "Datasheet" "" (at 254 158.75 0) (effects (font (size 1.27 1.27)) hide)) (pin "14") (pin "7") (pin "1") (pin "2") (pin "3") (pin "4") (pin "5") (pin "6") (pin "8") (pin "9") (pin "10") (pin "11") (pin "12") (pin "13"))

 (symbol (lib_id "w_connectors:HEADER_3x2") (at 74.93 82.55 0) (unit 1) (in_bom yes) (on_board yes) (dnp no)
  (property "Reference" "J1" (at 74.93 74.1098 0) (effects (font (size 1.524 1.524))))
  (property "Value" "HEADER_3x2" (at 72.39 88.9 0) (effects (font (size 1.524 1.524))))
  (property "Footprint" "Connector_PinHeader_2.54mm:PinHeader_2x03_P2.54mm_Vertical" (at 74.93 82.55 0) (effects (font (size 1.27 1.27)) hide))
  (property "Datasheet" "" (at 74.93 82.55 0) (effects (font (size 1.27 1.27)) hide)) (pin "6") (pin "1") (pin "5") (pin "2") (pin "3") (pin "4"))

 (symbol (lib_id "4xxx:4040") (at 95.25 82.55 0) (unit 1) (in_bom yes) (on_board yes) (dnp no) (fields_autoplaced)
  (property "Reference" "U10" (at 97.4441 62.23 0) (effects (font (size 1.27 1.27)) (justify left)))
  (property "Value" "4040" (at 97.4441 64.77 0) (effects (font (size 1.27 1.27)) (justify left)))
  (property "Footprint" "Package_DIP:DIP-16_W7.62mm" (at 95.25 82.55 0) (effects (font (size 1.27 1.27)) hide))
  (property "Datasheet" "http://www.intersil.com/content/dam/Intersil/documents/cd40/cd4020bms-24bms-40bms.pdf" (at 95.25 82.55 0) (effects (font (size 1.27 1.27)) hide)) (pin "3") (pin "5") (pin "4") (pin "2") (pin "9") (pin "15") (pin "12") (pin "11") (pin "1") (pin "14") (pin "16") (pin "13") (pin "10") (pin "8") (pin "6") (pin "7"))

 (symbol (lib_id "power1:VCC") (at 95.25 62.23 0) (unit 1) (in_bom yes) (on_board yes) (dnp no)
  (property "Reference" "#PWR022" (at 95.25 66.04 0) (effects (font (size 1.27 1.27)) hide))
  (property "Value" "VCC" (at 95.25 58.42 0) (effects (font (size 1.27 1.27))))
  (property "Footprint" "" (at 95.25 62.23 0) (effects (font (size 1.27 1.27)) hide))
  (property "Datasheet" "" (at 95.25 62.23 0) (effects (font (size 1.27 1.27)) hide)) (pin "1"))

 (symbol (lib_id "power1:GND") (at 95.25 105.41 0) (unit 1) (in_bom yes) (on_board yes) (dnp no)
  (property "Reference" "#PWR017" (at 95.25 111.76 0) (effects (font (size 1.27 1.27)) hide))
  (property "Value" "GND" (at 95.25 109.22 0) (effects (font (size 1.27 1.27))))
  (property "Footprint" "" (at 95.25 105.41 0) (effects (font (size 1.27 1.27)) hide))
  (property "Datasheet" "" (at 95.25 105.41 0) (effects (font (size 1.27 1.27)) hide)) (pin "1"))

 (symbol (lib_id "power1:VCC") (at 41.91 67.31 0) (unit 1) (in_bom yes) (on_board yes) (dnp no)
  (property "Reference" "#PWR029" (at 41.91 71.12 0) (effects (font (size 1.27 1.27)) hide))
  (property "Value" "VCC" (at 41.91 63.5 0) (effects (font (size 1.27 1.27))))
  (property "Footprint" "" (at 41.91 67.31 0) (effects (font (size 1.27 1.27)) hide))
  (property "Datasheet" "" (at 41.91 67.31 0) (effects (font (size 1.27 1.27)) hide)) (pin "1"))

 (symbol (lib_id "74xx:74HC00") (at 187.96 85.09 0) (unit 1) (in_bom yes) (on_board yes) (dnp no) (fields_autoplaced)
  (property "Reference" "U12" (at 187.9517 77.1357 0) (effects (font (size 1.27 1.27))))
  (property "Value" "74HC00" (at 187.9517 79.5599 0) (effects (font (size 1.27 1.27))))
  (property "Footprint" "" (at 187.96 85.09 0) (effects (font (size 1.27 1.27)) hide))
  (property "Datasheet" "http://www.ti.com/lit/gpn/sn74hc00" (at 187.96 85.09 0) (effects (font (size 1.27 1.27)) hide)) (pin "6") (pin "12") (pin "11") (pin "13") (pin "14") (pin "3") (pin "4") (pin "2") (pin "1") (pin "5") (pin "8") (pin "9") (pin "10") (pin "7"))

 (symbol (lib_id "4xxx:4040") (at 41.91 87.63 0) (unit 1) (in_bom yes) (on_board yes) (dnp no) (fields_autoplaced)
  (property "Reference" "U9" (at 44.1041 67.31 0) (effects (font (size 1.27 1.27)) (justify left)))
  (property "Value" "4040" (at 44.1041 69.85 0) (effects (font (size 1.27 1.27)) (justify left)))
  (property "Footprint" "Package_DIP:DIP-16_W7.62mm" (at 41.91 87.63 0) (effects (font (size 1.27 1.27)) hide))
  (property "Datasheet" "http://www.intersil.com/content/dam/Intersil/documents/cd40/cd4020bms-24bms-40bms.pdf" (at 41.91 87.63 0) (effects (font (size 1.27 1.27)) hide)) (pin "4") (pin "12") (pin "13") (pin "14") (pin "15") (pin "10") (pin "1") (pin "11") (pin "2") (pin "3") (pin "6") (pin "8") (pin "16") (pin "7") (pin "9") (pin "5"))

 (symbol (lib_id "power1:GND") (at 41.91 110.49 0) (unit 1) (in_bom yes) (on_board yes) (dnp no)
  (property "Reference" "#PWR018" (at 41.91 116.84 0) (effects (font (size 1.27 1.27)) hide))
  (property "Value" "GND" (at 41.91 114.3 0) (effects (font (size 1.27 1.27))))
  (property "Footprint" "" (at 41.91 110.49 0) (effects (font (size 1.27 1.27)) hide))
  (property "Datasheet" "" (at 41.91 110.49 0) (effects (font (size 1.27 1.27)) hide)) (pin "1"))

 (symbol (lib_id "74xx:74HC00") (at 218.44 85.09 0) (unit 2) (in_bom yes) (on_board yes) (dnp no) (fields_autoplaced)
  (property "Reference" "U12" (at 218.4317 77.1357 0) (effects (font (size 1.27 1.27))))
  (property "Value" "74HC00" (at 218.4317 79.5599 0) (effects (font (size 1.27 1.27))))
  (property "Footprint" "" (at 218.44 85.09 0) (effects (font (size 1.27 1.27)) hide))
  (property "Datasheet" "http://www.ti.com/lit/gpn/sn74hc00" (at 218.44 85.09 0) (effects (font (size 1.27 1.27)) hide)) (pin "6") (pin "12") (pin "11") (pin "13") (pin "14") (pin "3") (pin "4") (pin "2") (pin "1") (pin "5") (pin "8") (pin "9") (pin "10") (pin "7")))
